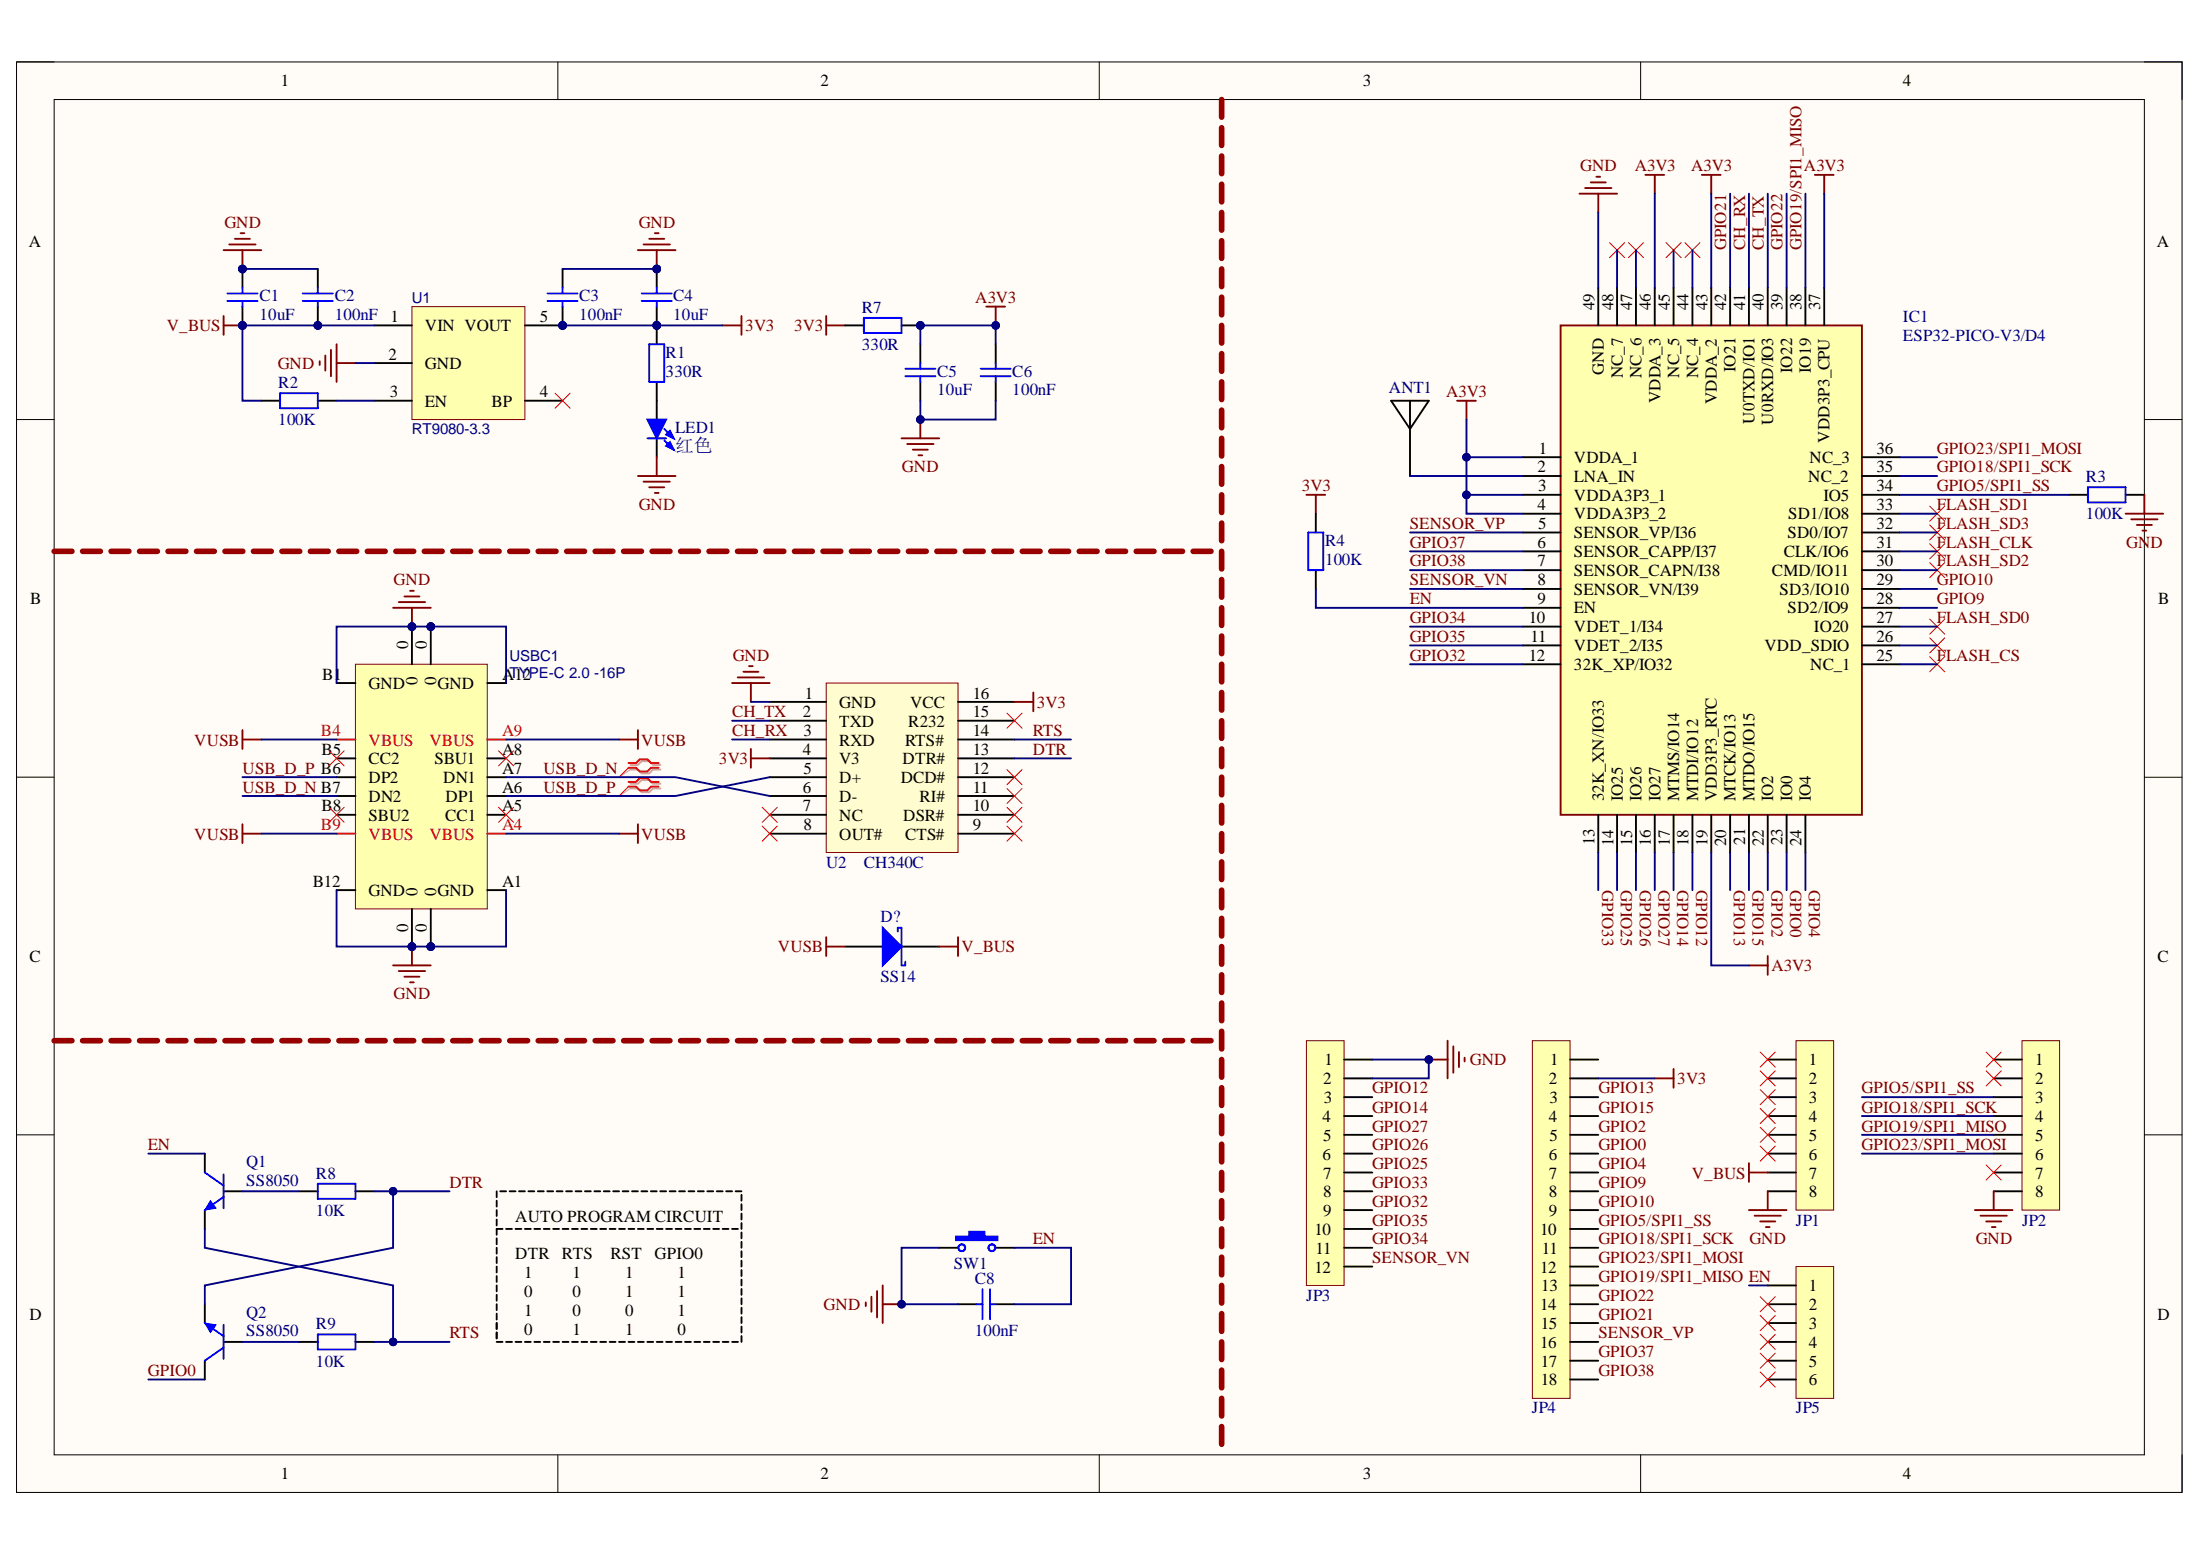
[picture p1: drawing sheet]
# Altium project Click_ESP32.PrjPcb
1 sheet, 29 parts. Net scope: global (net labels, ports and power ports of the same name join across sheets).
Board file: Main.PcbDoc

## Sheet Main.SchDoc
size A4; SheetNumber: 1; SheetTotal: 1

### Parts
ANT1  ANT_CERAMICS  [ANT-Rainsun-AN5120]  (value not drawn)
C1  10uF  [C0603_L]
C2  100nF  [C0402_M]
C3  100nF  [C0402_M]
C4  10uF  [C0603_L]
C5  10uF  [C0603_L]
C6  100nF  [C0402_M]
C8  100nF  [C0402_M]
D?  SS14  [SMA]
IC1  ESP32-PICO-V3/D4  [ESP32PICOV3]
JP1  HDR-1X8  [HDR2.54-LI-8P]  (value not drawn)
JP2  HDR-1X8  [HDR2.54-LI-8P]  (value not drawn)
JP3  HDR-1X12  [HDR2.54-LI-12P]  (value not drawn)
JP4  HDR-1X18  [HDR2.54-LI-18P]  (value not drawn)
JP5  HDR-1X6  [HDR2.54-LI-6P]  (value not drawn)
LED1  红色  [LED0603_R]
Q1  SS8050  [SOT23-3N]
Q2  SS8050  [SOT23-3N]
R1  330R  [R0402_M]
R2  100K  [R0402_M]
R3  100K  [R0402_M]
R4  100K  [R0402_M]
R7  330R  [R0402_M]
R8  10K  [R0402_M]
R9  10K  [R0402_M]
SW1  3x6x5  [SW SMD-3*6*2.5]  (value not drawn)
U1  RT9080-3.3  [SOT-23-5]
U2  CH340C  [SOIC-16]
USBC1  TYPE-C 2.0 -16P  [USB-C-SMD_16P]

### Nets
3V3: C3.1 C4.1 JP4.2 R1.1 R4.1 R7.1 U1.5(VOUT) U2.4(V3) U2.16(VCC)
A3V3: C5.2 C6.2 IC1.1(VDDA_1) IC1.3(VDDA3P3_1) IC1.4(VDDA3P3_2) IC1.19(VDD3P3_RTC) IC1.37(VDD3P3_CPU) IC1.43(VDDA_2) IC1.46(VDDA_3) R7.2
GND: C1.2 C2.2 C3.2 C4.2 C5.1 C6.1 C8.2 IC1.49(GND) JP1.8 JP2.8 JP3.1 JP3.2 LED1.2(K) R3.2 SW1.1 U1.2(GND) U2.1(GND) USBC1.0 USBC1.A1(GND) USBC1.A12(GND) USBC1.B1(GND) USBC1.B12(GND)
V_BUS: C1.1 C2.1 D?.2(K) JP1.7 R2.1 U1.1(VIN)
VUSB: D?.1(A) USBC1.A4(VBUS) USBC1.A9(VBUS) USBC1.B4(VBUS) USBC1.B9(VBUS)
CH_RX: IC1.41(U0TXD/IO1) U2.3(RXD)
CH_TX: IC1.40(U0RXD/IO3) U2.2(TXD)
DTR: Q2.2(E) R8.2 U2.13(DTR#)
EN: C8.1 IC1.9(EN) JP5.1 Q1.3(C) R4.2 SW1.2
FLASH_CLK: IC1.31(CLK/IO6)
FLASH_CS: IC1.25(NC_1)
FLASH_SD0: IC1.27(IO20)
FLASH_SD1: IC1.33(SD1/IO8)
FLASH_SD2: IC1.30(CMD/IO11)
FLASH_SD3: IC1.32(SD0/IO7)
GPIO0: IC1.23(IO0) JP4.6 Q2.3(C)
GPIO2: IC1.22(IO2) JP4.5
GPIO4: IC1.24(IO4) JP4.7
GPIO5/SPI1_SS: IC1.34(IO5) JP2.3 JP4.10 R3.1
GPIO9: IC1.28(SD2/IO9) JP4.8
GPIO10: IC1.29(SD3/IO10) JP4.9
GPIO12: IC1.18(MTDI/IO12) JP3.3
GPIO13: IC1.20(MTCK/IO13) JP4.3
GPIO14: IC1.17(MTMS/IO14) JP3.4
GPIO15: IC1.21(MTDO/IO15) JP4.4
GPIO18/SPI1_SCK: IC1.35(NC_2) JP2.4 JP4.11
GPIO19/SPI1_MISO: IC1.38(IO19) JP2.5 JP4.13
GPIO21: IC1.42(IO21) JP4.15
GPIO22: IC1.39(IO22) JP4.14
GPIO23/SPI1_MOSI: IC1.36(NC_3) JP2.6 JP4.12
GPIO25: IC1.14(IO25) JP3.7
GPIO26: IC1.15(IO26) JP3.6
GPIO27: IC1.16(IO27) JP3.5
GPIO32: IC1.12(32K_XP/IO32) JP3.9
GPIO33: IC1.13(32K_XN/IO33) JP3.8
GPIO34: IC1.10(VDET_1/I34) JP3.11
GPIO35: IC1.11(VDET_2/I35) JP3.10
GPIO37: IC1.6(SENSOR_CAPP/I37) JP4.17
GPIO38: IC1.7(SENSOR_CAPN/I38) JP4.18
RTS: Q1.2(E) R9.2 U2.14(RTS#)
SENSOR_VN: IC1.8(SENSOR_VN/I39) JP3.12
SENSOR_VP: IC1.5(SENSOR_VP/I36) JP4.16
USB_D_N: U2.6(D-) USBC1.A7(DN1) USBC1.B7(DN2)
USB_D_P: U2.5(D+) USBC1.A6(DP1) USBC1.B6(DP2)
NetANT1_1: ANT1.1 IC1.2(LNA_IN)
NetLED1_1: LED1.1(A) R1.2
NetQ1_1: Q1.1(B) R8.1
NetQ2_1: Q2.1(B) R9.1
NetR2_2: R2.2 U1.3(EN)

Not connected (* = marked no-connect by the designer): IC1 26(VDD_SDIO)* 44(NC_4)* 45(NC_5)* 47(NC_6)* 48(NC_7)*; JP1 1* 2* 3* 4* 5* 6*; JP2 1* 2* 7*; JP4 1; JP5 2* 3* 4* 5* 6*; U1 4(BP)*; U2 7(NC)* 8(OUT#)* 9(CTS#)* 10(DSR#)* 11(RI#)* 12(DCD#)* 15(R232)*; USBC1 A5(CC1)* A8(SBU1)* B5(CC2)* B8(SBU2)*

### Layout directives
differential pair: USB_D_N, USB_D_P

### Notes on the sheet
- AUTO PROGRAM CIRCUIT
  DTR   RTS    RST   GPIO0
  1         1          1          1
  0         0          1          1
  1         0          0          1
  0         1          1          0
